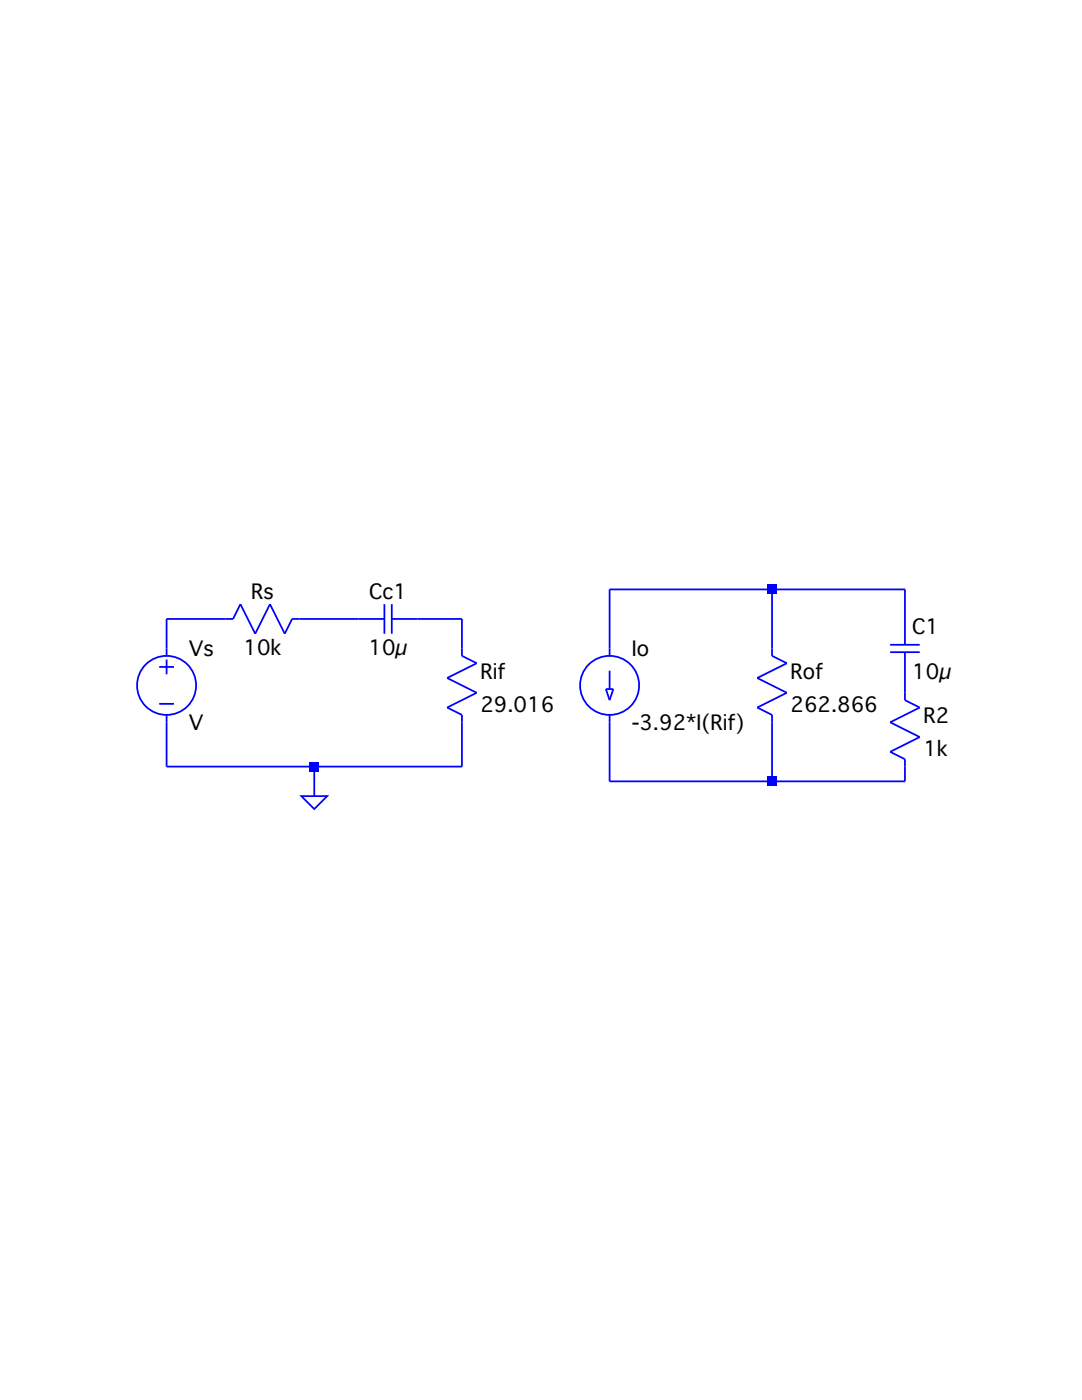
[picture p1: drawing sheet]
<svg xmlns="http://www.w3.org/2000/svg" width="216mm" height="279mm" viewBox="0 0 216 279" stroke-linecap="round" stroke-linejoin="round" font-family="sans-serif">
<g fill="none" stroke="#00f" stroke-width=".35">
<path d="M154.1 117.6v13.3l2.9 1.5-5.9 2.9 5.9 3-5.9 2.9 3 1.5v13.2M31.8 133.1h2.9M33.2 131.6v3M76.7 123.5h-18.4l-1.5 3-2.9-5.9-3 5.9-2.9-5.9-1.5 2.9h-13.3v7.4M76.7 120.6v5.9M78.2 123.5h14v7.4l2.9 1.5-5.9 2.9 5.9 3-5.9 2.9 3 1.5v10.3h-59v-10.3M78.2 120.6v5.9M120.9 137.5h1.5l-.8 2.2zM121.6 133.8v3.7M177.6 128.7h5.9M177.6 130.2h5.9M180.6 128.7v-11.1h-59v13.3"/>
<path d="M180.6 130.2v9.5l2.9 1.5-5.9 3 5.9 2.9-5.9 2.9 3 1.5v4.4h-59v-13.2M31.8 140.5h2.9M60.1 158.9h5.2l-2.6 2.6zM62.7 153v5.9"/>
<circle cx="33.2" cy="136.8" r="5.9"/>
<circle cx="121.6" cy="136.8" r="5.9"/>
</g>
<g fill="#00f">
<path d="M61.8 152.1h1.8v1.8h-1.8z"/>
<path d="M153.1 116.7h1.9v1.9h-1.9z"/>
<path d="M153.1 155h1.9v1.9h-1.9z"/>
</g>
<g font-size="4.1">
<text x="50.1" y="119.5">Rs</text>
<text x="73.7" y="119.5">Cc1</text>
<text x="37.7" y="131">Vs</text>
<text x="48.6" y="130.7">10k</text>
<text x="73.5" y="130.7">10µ</text>
<text x="126.1" y="131">Io</text>
<text x="182" y="126.6">C1</text>
<text x="95.9" y="135.4">Rif</text>
<text x="157.7" y="135.4">Rof</text>
<text x="182" y="135.4">10µ</text>
<text x="95.9" y="142.1">29.016</text>
<text x="157.7" y="142.1">262.866</text>
<text x="37.7" y="145.7">V</text>
<text x="126.1" y="145.7">-3.92*I(Rif)</text>
<text x="184.3" y="144.3">R2</text>
<text x="184.3" y="150.9">1k</text>
</g>
</svg>
